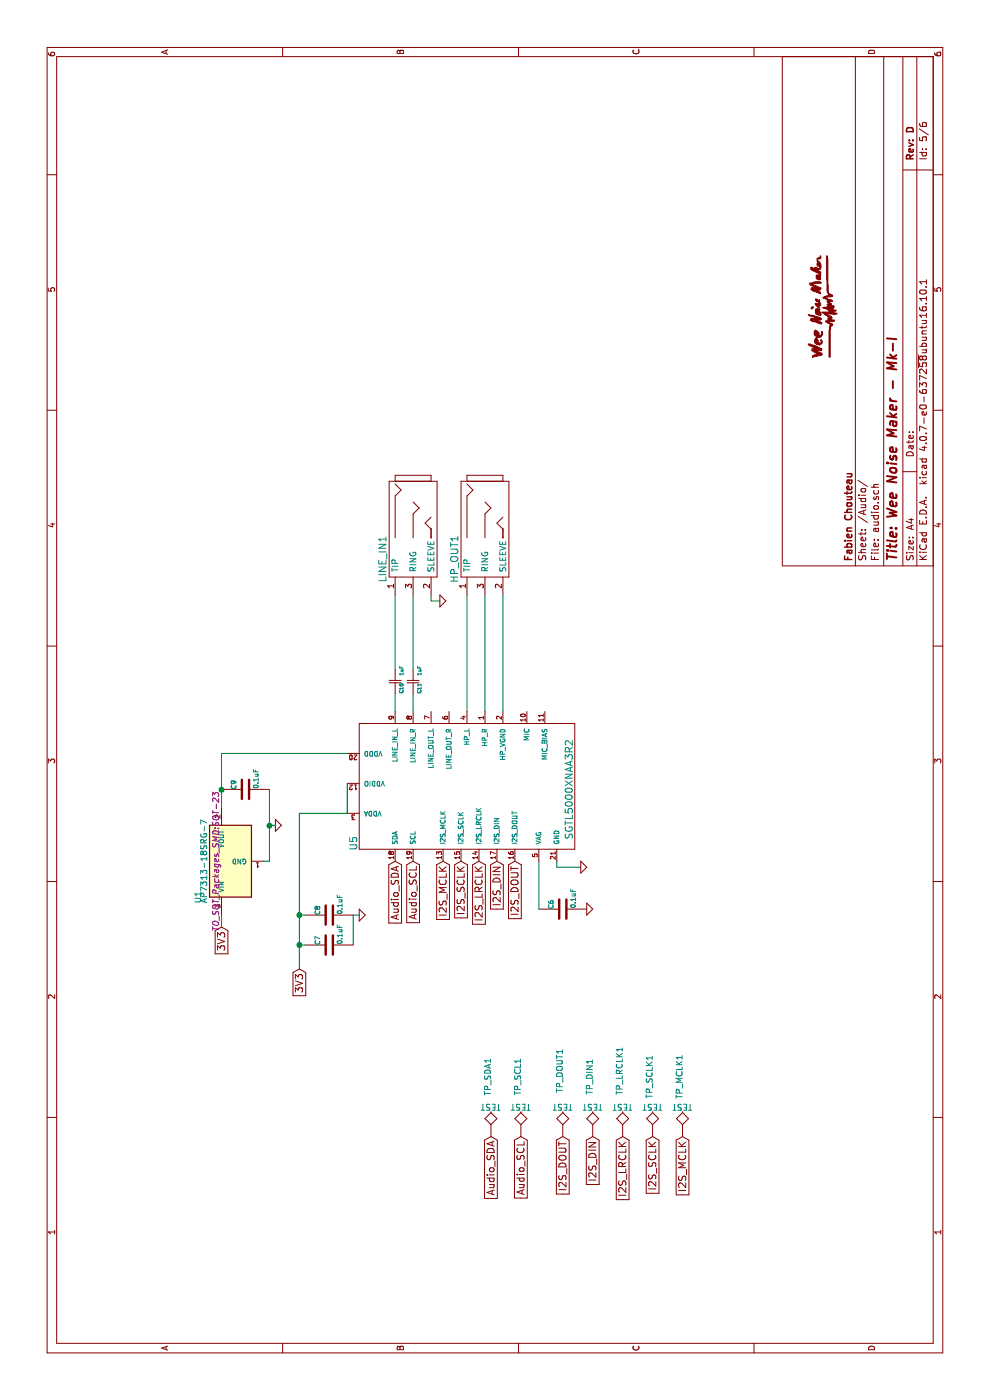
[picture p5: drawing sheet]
EESchema Schematic File Version 2
LIBS:wnm_mk_1-rescue
LIBS:power
LIBS:device
LIBS:transistors
LIBS:conn
LIBS:linear
LIBS:regul
LIBS:74xx
LIBS:cmos4000
LIBS:adc-dac
LIBS:memory
LIBS:xilinx
LIBS:microcontrollers
LIBS:dsp
LIBS:microchip
LIBS:analog_switches
LIBS:motorola
LIBS:texas
LIBS:intel
LIBS:audio
LIBS:interface
LIBS:digital-audio
LIBS:philips
LIBS:display
LIBS:cypress
LIBS:siliconi
LIBS:opto
LIBS:atmel
LIBS:contrib
LIBS:valves
LIBS:74xgxx
LIBS:ac-dc
LIBS:brooktre
LIBS:cmos_ieee
LIBS:dc-dc
LIBS:elec-unifil
LIBS:ftdi
LIBS:gennum
LIBS:graphic
LIBS:logo
LIBS:microchip_pic10mcu
LIBS:microchip_pic12mcu
LIBS:microchip_pic16mcu
LIBS:msp430
LIBS:nxp_armmcu
LIBS:powerint
LIBS:pspice
LIBS:references
LIBS:relays
LIBS:sensors
LIBS:stm8
LIBS:stm32
LIBS:supertex
LIBS:transf
LIBS:ttl_ieee
LIBS:video
LIBS:wee_noise_maker
LIBS:wnm_mk_1-cache
EELAYER 25 0
EELAYER END
$Descr A4 11693 8268
encoding utf-8
Sheet 5 6
Title "Wee Noise Maker - Mk-I"
Date ""
Rev "D"
Comp "Fabien Chouteau"
Comment1 ""
Comment2 ""
Comment3 ""
Comment4 ""
$EndDescr
Text GLabel 4500 3300 0    60   Input ~ 0
Audio_SDA
Text GLabel 4500 3450 0    60   Input ~ 0
Audio_SCL
Text GLabel 4500 3700 0    60   Input ~ 0
I2S_MCLK
Text GLabel 4500 3850 0    60   Input ~ 0
I2S_SCLK
Text GLabel 4500 4000 0    60   Input ~ 0
I2S_LRCLK
Text GLabel 4500 4150 0    60   Input ~ 0
I2S_DIN
Text GLabel 4500 4300 0    60   Input ~ 0
I2S_DOUT
Text GLabel 3600 2500 0    60   Input ~ 0
3V3
Wire Wire Line
	4500 4650 4450 4650
Wire Wire Line
	4450 4650 4450 4850
$Comp
L GND-RESCUE-wnm_mk_1 #PWR032
U 1 1
P 4450 4850
AR Path="/585E79AD" Ref="#PWR032"  Part="1" 
AR Path="/585E4C2D/585E79AD" Ref="#PWR029"  Part="1" 
F 0 "#PWR029" H 4450 4850 30  0001 C CNN
F 1 "GND" H 4450 4780 30  0001 C CNN
F 2 "" H 4450 4850 60  0001 C CNN
F 3 "" H 4450 4850 60  0001 C CNN
	1    4450 4850
	1    0    0    -1  
$EndComp
$Comp
L C-RESCUE-wnm_mk_1 C6
U 1 1
P 4100 4700
AR Path="/585E7B78" Ref="C6"  Part="1" 
AR Path="/585E4C2D/585E7B78" Ref="C6"  Part="1" 
F 0 "C6" H 4100 4800 40  0000 L CNN
F 1 "0.1uF" H 4106 4615 40  0000 L CNN
F 2 "Capacitors_SMD:C_0805" H 4138 4550 30  0001 C CNN
F 3 "" H 4100 4700 60  0000 C CNN
	1    4100 4700
	1    0    0    -1  
$EndComp
$Comp
L GND-RESCUE-wnm_mk_1 #PWR033
U 1 1
P 4100 4900
AR Path="/585E7BA3" Ref="#PWR033"  Part="1" 
AR Path="/585E4C2D/585E7BA3" Ref="#PWR030"  Part="1" 
F 0 "#PWR030" H 4100 4900 30  0001 C CNN
F 1 "GND" H 4100 4830 30  0001 C CNN
F 2 "" H 4100 4900 60  0001 C CNN
F 3 "" H 4100 4900 60  0001 C CNN
	1    4100 4900
	1    0    0    -1  
$EndComp
Wire Wire Line
	4500 4500 4100 4500
Wire Wire Line
	5750 3900 6725 3900
Wire Wire Line
	5750 4050 6725 4050
$Comp
L C-RESCUE-wnm_mk_1 C7
U 1 1
P 3800 2750
AR Path="/585E8504" Ref="C7"  Part="1" 
AR Path="/585E4C2D/585E8504" Ref="C7"  Part="1" 
F 0 "C7" H 3800 2850 40  0000 L CNN
F 1 "0.1uF" H 3806 2665 40  0000 L CNN
F 2 "Capacitors_SMD:C_0805" H 3838 2600 30  0001 C CNN
F 3 "" H 3800 2750 60  0000 C CNN
	1    3800 2750
	1    0    0    -1  
$EndComp
$Comp
L C-RESCUE-wnm_mk_1 C8
U 1 1
P 4050 2750
AR Path="/585E857A" Ref="C8"  Part="1" 
AR Path="/585E4C2D/585E857A" Ref="C8"  Part="1" 
F 0 "C8" H 4050 2850 40  0000 L CNN
F 1 "0.1uF" H 4056 2665 40  0000 L CNN
F 2 "Capacitors_SMD:C_0805" H 4088 2600 30  0001 C CNN
F 3 "" H 4050 2750 60  0000 C CNN
	1    4050 2750
	1    0    0    -1  
$EndComp
$Comp
L C-RESCUE-wnm_mk_1 C9
U 1 1
P 5100 2050
AR Path="/585E859F" Ref="C9"  Part="1" 
AR Path="/585E4C2D/585E859F" Ref="C9"  Part="1" 
F 0 "C9" H 5100 2150 40  0000 L CNN
F 1 "0.1uF" H 5106 1965 40  0000 L CNN
F 2 "Capacitors_SMD:C_0805" H 5138 1900 30  0001 C CNN
F 3 "" H 5100 2050 60  0000 C CNN
	1    5100 2050
	1    0    0    -1  
$EndComp
$Comp
L SGTL5000 U5
U 1 1
P 4750 3200
F 0 "U5" H 4650 3450 60  0000 C CNN
F 1 "SGTL5000XNAA3R2" H 5100 1650 60  0000 C CNN
F 2 "Housings_DFN_QFN:UQFN-20-1EP_3x3mm_Pitch0.4mm" H 4750 3150 60  0001 C CNN
F 3 "" H 4750 3150 60  0001 C CNN
	1    4750 3200
	1    0    0    -1  
$EndComp
Wire Wire Line
	3800 2550 3800 2500
Connection ~ 3800 2500
Wire Wire Line
	4050 2500 4050 2550
Connection ~ 4050 2500
$Comp
L Csmall C10
U 1 1
P 6000 3300
F 0 "C10" V 6050 3200 30  0000 L CNN
F 1 "1uF" V 6050 3350 30  0000 L CNN
F 2 "Capacitors_SMD:C_0805" H 6000 3300 60  0001 C CNN
F 3 "" H 6000 3300 60  0000 C CNN
	1    6000 3300
	0    1    1    0   
$EndComp
$Comp
L Csmall C11
U 1 1
P 6000 3450
F 0 "C11" V 6050 3350 30  0000 L CNN
F 1 "1uF" V 6050 3500 30  0000 L CNN
F 2 "Capacitors_SMD:C_0805" H 6000 3450 60  0001 C CNN
F 3 "" H 6000 3450 60  0000 C CNN
	1    6000 3450
	0    1    1    0   
$EndComp
Wire Wire Line
	5900 3300 5750 3300
Wire Wire Line
	5900 3450 5750 3450
Wire Wire Line
	6100 3300 6725 3300
Wire Wire Line
	6100 3450 6725 3450
$Comp
L 3.5_audio_jack HP_OUT1
U 1 1
P 7100 4425
F 0 "HP_OUT1" H 7175 3800 60  0000 C CNN
F 1 "SJ-3523-SMT" H 7100 4425 60  0001 C CNN
F 2 "POSS:SJ-3523-SMT" H 7100 4425 60  0001 C CNN
F 3 "" H 7100 4425 60  0001 C CNN
	1    7100 4425
	-1   0    0    1   
$EndComp
Wire Wire Line
	5750 4200 6725 4200
$Comp
L 3.5_audio_jack LINE_IN1
U 1 1
P 7100 3825
F 0 "LINE_IN1" H 7175 3200 60  0000 C CNN
F 1 "SJ-3523-SMT" H 6950 3200 60  0001 C CNN
F 2 "POSS:SJ-3523-SMT" H 7100 3825 60  0001 C CNN
F 3 "" H 7100 3825 60  0001 C CNN
	1    7100 3825
	-1   0    0    1   
$EndComp
$Comp
L GND-RESCUE-wnm_mk_1 #PWR034
U 1 1
P 6675 3675
AR Path="/5863B3F7" Ref="#PWR034"  Part="1" 
AR Path="/585E4C2D/5863B3F7" Ref="#PWR031"  Part="1" 
F 0 "#PWR031" H 6675 3675 30  0001 C CNN
F 1 "GND" H 6675 3605 30  0001 C CNN
F 2 "" H 6675 3675 60  0001 C CNN
F 3 "" H 6675 3675 60  0001 C CNN
	1    6675 3675
	1    0    0    -1  
$EndComp
Wire Wire Line
	6725 3600 6675 3600
Wire Wire Line
	6675 3600 6675 3675
Wire Wire Line
	3600 2500 4900 2500
$Comp
L GND-RESCUE-wnm_mk_1 #PWR032
U 1 1
P 4050 3000
F 0 "#PWR032" H 4050 3000 30  0001 C CNN
F 1 "GND" H 4050 2930 30  0001 C CNN
F 2 "" H 4050 3000 60  0001 C CNN
F 3 "" H 4050 3000 60  0001 C CNN
	1    4050 3000
	1    0    0    -1  
$EndComp
$Comp
L APE8865N-18-HF-3 U1
U 1 1
P 4500 1900
F 0 "U1" H 4200 2150 50  0000 C CNN
F 1 "AP7313-18SRG-7" H 4500 2100 50  0000 C CNN
F 2 "TO_SOT_Packages_SMD:SOT-23" H 4500 2000 50  0000 C CIN
F 3 "" H 4500 1900 50  0000 C CNN
	1    4500 1900
	1    0    0    -1  
$EndComp
Wire Wire Line
	4900 2900 5150 2900
Wire Wire Line
	4900 2500 4900 2900
Wire Wire Line
	3800 2950 4050 2950
Wire Wire Line
	4050 2950 4050 3000
Text GLabel 3950 1850 0    60   Input ~ 0
3V3
Wire Wire Line
	3950 1850 4050 1850
Wire Wire Line
	4950 1850 5400 1850
Wire Wire Line
	5400 1850 5400 2900
Connection ~ 5100 1850
Wire Wire Line
	5100 2250 4500 2250
Wire Wire Line
	4500 2250 4500 2200
$Comp
L GND-RESCUE-wnm_mk_1 #PWR033
U 1 1
P 4800 2300
F 0 "#PWR033" H 4800 2300 30  0001 C CNN
F 1 "GND" H 4800 2230 30  0001 C CNN
F 2 "" H 4800 2300 60  0001 C CNN
F 3 "" H 4800 2300 60  0001 C CNN
	1    4800 2300
	1    0    0    -1  
$EndComp
Wire Wire Line
	4800 2300 4800 2250
Connection ~ 4800 2250
$Comp
L TEST TP_MCLK1
U 1 1
P 2200 5700
F 0 "TP_MCLK1" V 2200 6200 50  0000 C BNN
F 1 "TEST" H 2200 5950 50  0000 C CNN
F 2 "Measurement_Points:Measurement_Point_Round-SMD-Pad_Small" H 2200 5700 50  0001 C CNN
F 3 "" H 2200 5700 50  0001 C CNN
	1    2200 5700
	0    1    1    0   
$EndComp
Text GLabel 2200 5700 0    60   Input ~ 0
I2S_MCLK
Text GLabel 2200 5450 0    60   Input ~ 0
I2S_SCLK
Text GLabel 2200 5200 0    60   Input ~ 0
I2S_LRCLK
Text GLabel 2200 4950 0    60   Input ~ 0
I2S_DIN
Text GLabel 2200 4700 0    60   Input ~ 0
I2S_DOUT
$Comp
L TEST TP_SCLK1
U 1 1
P 2200 5450
F 0 "TP_SCLK1" V 2200 5950 50  0000 C BNN
F 1 "TEST" H 2200 5700 50  0000 C CNN
F 2 "Measurement_Points:Measurement_Point_Round-SMD-Pad_Small" H 2200 5450 50  0001 C CNN
F 3 "" H 2200 5450 50  0001 C CNN
	1    2200 5450
	0    1    1    0   
$EndComp
$Comp
L TEST TP_LRCLK1
U 1 1
P 2200 5200
F 0 "TP_LRCLK1" V 2200 5750 50  0000 C BNN
F 1 "TEST" H 2200 5450 50  0000 C CNN
F 2 "Measurement_Points:Measurement_Point_Round-SMD-Pad_Small" H 2200 5200 50  0001 C CNN
F 3 "" H 2200 5200 50  0001 C CNN
	1    2200 5200
	0    1    1    0   
$EndComp
$Comp
L TEST TP_DIN1
U 1 1
P 2200 4950
F 0 "TP_DIN1" V 2200 5450 50  0000 C BNN
F 1 "TEST" H 2200 5200 50  0000 C CNN
F 2 "Measurement_Points:Measurement_Point_Round-SMD-Pad_Small" H 2200 4950 50  0001 C CNN
F 3 "" H 2200 4950 50  0001 C CNN
	1    2200 4950
	0    1    1    0   
$EndComp
$Comp
L TEST TP_DOUT1
U 1 1
P 2200 4700
F 0 "TP_DOUT1" V 2200 5250 50  0000 C BNN
F 1 "TEST" H 2200 4950 50  0000 C CNN
F 2 "Measurement_Points:Measurement_Point_Round-SMD-Pad_Small" H 2200 4700 50  0001 C CNN
F 3 "" H 2200 4700 50  0001 C CNN
	1    2200 4700
	0    1    1    0   
$EndComp
Text GLabel 2200 4350 0    60   Input ~ 0
Audio_SCL
Text GLabel 2200 4100 0    60   Input ~ 0
Audio_SDA
$Comp
L TEST TP_SCL1
U 1 1
P 2200 4350
F 0 "TP_SCL1" V 2200 4850 50  0000 C BNN
F 1 "TEST" H 2200 4600 50  0000 C CNN
F 2 "Measurement_Points:Measurement_Point_Round-SMD-Pad_Small" H 2200 4350 50  0001 C CNN
F 3 "" H 2200 4350 50  0001 C CNN
	1    2200 4350
	0    1    1    0   
$EndComp
$Comp
L TEST TP_SDA1
U 1 1
P 2200 4100
F 0 "TP_SDA1" V 2200 4600 50  0000 C BNN
F 1 "TEST" H 2200 4350 50  0000 C CNN
F 2 "Measurement_Points:Measurement_Point_Round-SMD-Pad_Small" H 2200 4100 50  0001 C CNN
F 3 "" H 2200 4100 50  0001 C CNN
	1    2200 4100
	0    1    1    0   
$EndComp
$EndSCHEMATC
